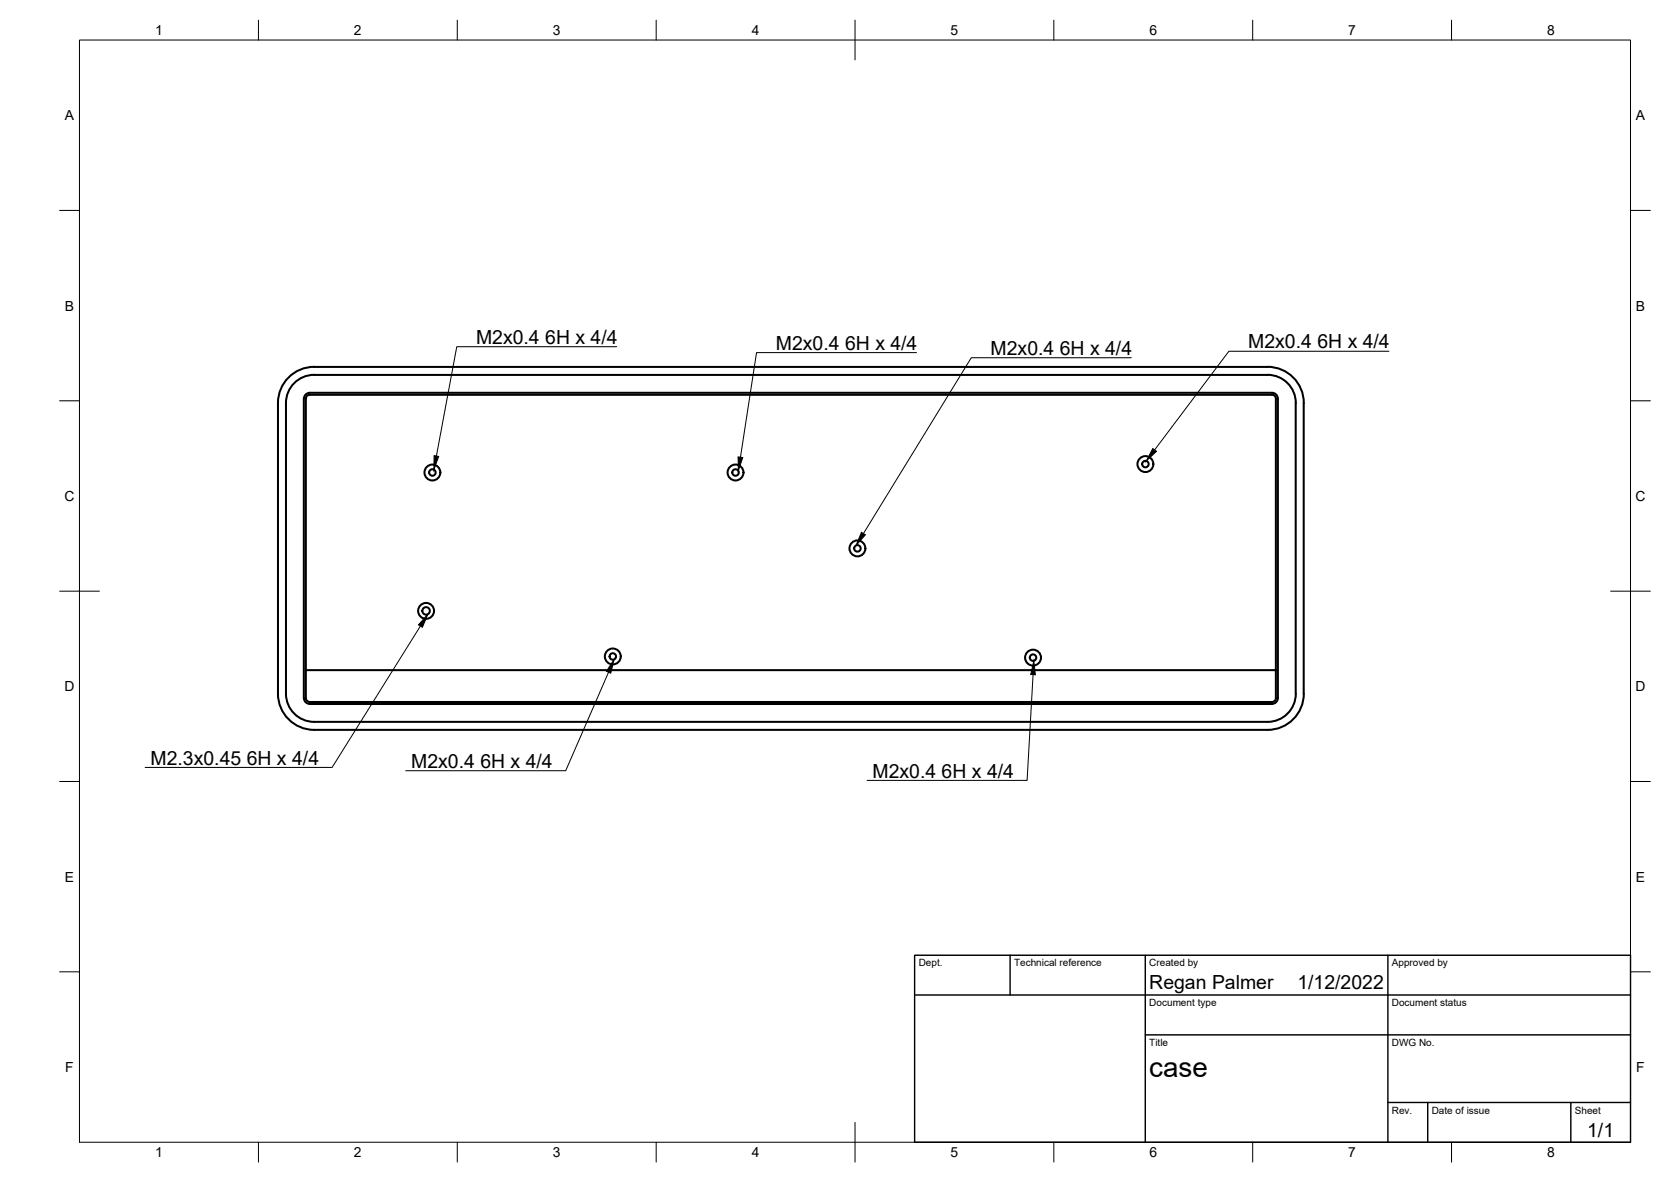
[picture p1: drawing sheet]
<svg xmlns="http://www.w3.org/2000/svg" width="420mm" height="297mm" viewBox="0 0 420 297" stroke-linecap="round" stroke-linejoin="round" font-family="sans-serif">
<!-- layer: Visible -->
<g fill="none" stroke="#000" stroke-width=".51">
<path d="M318.7 92.2h-239.7a9.1 9.1 0 0 0-9.1 9.1v73a9.1 9.1 0 0 0 9.1 9.1h239.7M318.7 94.2h-239.7a7.1 7.1 0 0 0-7.1 7.1v73a7.1 7.1 0 0 0 7.1 7.1h239.7M318.7 92.2a9.1 9.1 0 0 1 9.1 9.1v73a9.1 9.1 0 0 1-9.1 9.1M318.7 94.2a7.1 7.1 0 0 1 7.1 7.1v73a7 7 0 0 1-7.1 7.1M76.4 100.2v75.2M76.4 100.2a1.49 1.49 0 0 1 1.5-1.5h241.9a1.49 1.49 0 0 1 1.5 1.5v75.2M320.8 100.2v75.2M320.8 100.2a.97 .97 0 0 0-1-1h-241.9a1.01 1.01 0 0 0-1 1v75.2M76.4 175.4a1.52 1.52 0 0 0 1.5 1.5h241.9a1.49 1.49 0 0 0 1.5-1.5M76.9 168.4h243.9M76.9 175.4a1.01 1.01 0 0 0 1 1h241.9a1.01 1.01 0 0 0 1-1"/>
<circle cx="108.7" cy="118.7" r="2"/>
<circle cx="108.7" cy="118.7" r=".81"/>
<circle cx="184.9" cy="118.7" r="2"/>
<circle cx="184.9" cy="118.7" r=".81"/>
<circle cx="288" cy="116.6" r="2"/>
<circle cx="288" cy="116.6" r=".81"/>
<circle cx="215.6" cy="137.8" r="2"/>
<circle cx="215.6" cy="137.8" r=".81"/>
<circle cx="107.1" cy="153.5" r="2"/>
<circle cx="107.1" cy="153.5" r=".94"/>
<circle cx="154.1" cy="165" r="2"/>
<circle cx="154.1" cy="165" r=".81"/>
<circle cx="259.7" cy="165.3" r="2"/>
<circle cx="259.7" cy="165.3" r=".81"/>
</g>
<!-- layer: Border -->
<g fill="none" stroke="#000" stroke-width=".25">
<path d="M20 10.1h390v276.9h-390zM65 5.1v5M115 5.1v5M165 5.1v5M215 5.1v10M265 5.1v5M315 5.1v5M365 5.1v5M15 52.9h5M410 52.9h5M15 100.7h5M410 100.7h5"/>
<path d="M15 148.6h10M405 148.6h10M15 196.4h5M410 196.4h5M15 244.2h5M410 244.2h5M65 287v5M115 287v5M165 287v5M215 282.1v9.9M265 287v5M315 287v5"/>
<path d="M365 287v5"/>
</g>
<!-- layer: TitleBlock -->
<path d="M230 240.1h180v46.9h-180zM230 250h180M254 240.1v9.9M288 240.1v46.9M349 240.1v46.9M288 260.1h122M349 277.1h61M359 277.1v9.9M395 277.1v9.9" fill="none" stroke="#000" stroke-width=".36"/>
<!-- layer: Annotations -->
<path d="M109.2 114.5l1.1 .2-1.2 3.3zM185.6 114.8l1.2 .2-1.2 3.4zM289.9 112.7l.9 .7-2.6 2.5zM216.6 133.8l1 .6-2.3 2.7zM107.6 154.4l-1.4 3.2-1-.6zM154.4 165.7l-.8 3.5-1.1-.5zM259.9 166.1l.4 3.5-1.1-.1z" fill="#000" stroke="#000" stroke-width=".25"/>
<path d="M155.1 87.1h-40.2l-5.2 27.5M230.4 88.6h-40.2l-4 26.3M284.5 89.9h-40.3l-27.1 44.2M349.2 88.3h-40.2l-18.7 24.8M105.7 157.3l-22.2 35.6h-47M153 168.9l-10.8 24.8h-40.2M259.8 169.6l-1.5 26.5h-40.3" fill="none" stroke="#000" stroke-width=".25"/>
<text font-size="7" x="289" y="270.6">case</text>
<g font-size="4.9">
<text x="119.7" y="86.4">M2x0.4</text>
<text x="137.1" y="86.4">6H x 4/4</text>
<text x="195.1" y="87.9">M2x0.4</text>
<text x="212.5" y="87.9">6H x 4/4</text>
<text x="249.1" y="89.2">M2x0.4</text>
<text x="266.5" y="89.2">6H x 4/4</text>
<text x="313.9" y="87.6">M2x0.4</text>
<text x="331.3" y="87.6">6H x 4/4</text>
<text x="37.8" y="192.2">M2.3x0.45</text>
<text x="62" y="192.2">6H x 4/4</text>
<text x="103.4" y="193">M2x0.4</text>
<text x="120.8" y="193">6H x 4/4</text>
<text x="219.4" y="195.4">M2x0.4</text>
<text x="236.8" y="195.4">6H x 4/4</text>
<text x="289" y="248.5">Regan Palmer</text>
<text x="326.2" y="248.5">1/12/2022</text>
<text x="399.1" y="285.7">1/1</text>
</g>
<g font-size="3.5">
<text x="39" y="8.8">1</text>
<text x="89" y="8.8">2</text>
<text x="139" y="8.8">3</text>
<text x="189" y="8.8">4</text>
<text x="239" y="8.8">5</text>
<text x="289" y="8.8">6</text>
<text x="339" y="8.8">7</text>
<text x="389" y="8.8">8</text>
<text x="16.3" y="30.2">A</text>
<text x="411.3" y="30.2">A</text>
<text x="16.3" y="78">B</text>
<text x="411.3" y="78">B</text>
<text x="16.2" y="125.9">C</text>
<text x="411.2" y="125.9">C</text>
<text x="16.2" y="173.7">D</text>
<text x="411.2" y="173.7">D</text>
<text x="16.3" y="221.6">E</text>
<text x="411.3" y="221.6">E</text>
<text x="16.4" y="269.4">F</text>
<text x="411.4" y="269.4">F</text>
<text x="39" y="290.8">1</text>
<text x="89" y="290.8">2</text>
<text x="139" y="290.8">3</text>
<text x="189" y="290.8">4</text>
<text x="239" y="290.8">5</text>
<text x="289" y="290.8">6</text>
<text x="339" y="290.8">7</text>
<text x="389" y="290.8">8</text>
</g>
<g font-size="2.5">
<text x="231" y="242.9">Dept.</text>
<text x="255" y="242.9">Technical reference</text>
<text x="289" y="242.9">Created by</text>
<text x="350" y="242.9">Approved by</text>
<text x="289" y="252.8">Document type</text>
<text x="350" y="252.8">Document status</text>
<text x="289" y="262.9">Title</text>
<text x="350" y="262.9">DWG No.</text>
<text x="350" y="279.9">Rev.</text>
<text x="360" y="279.9">Date of issue</text>
<text x="396" y="279.9">Sheet</text>
</g>
</svg>
